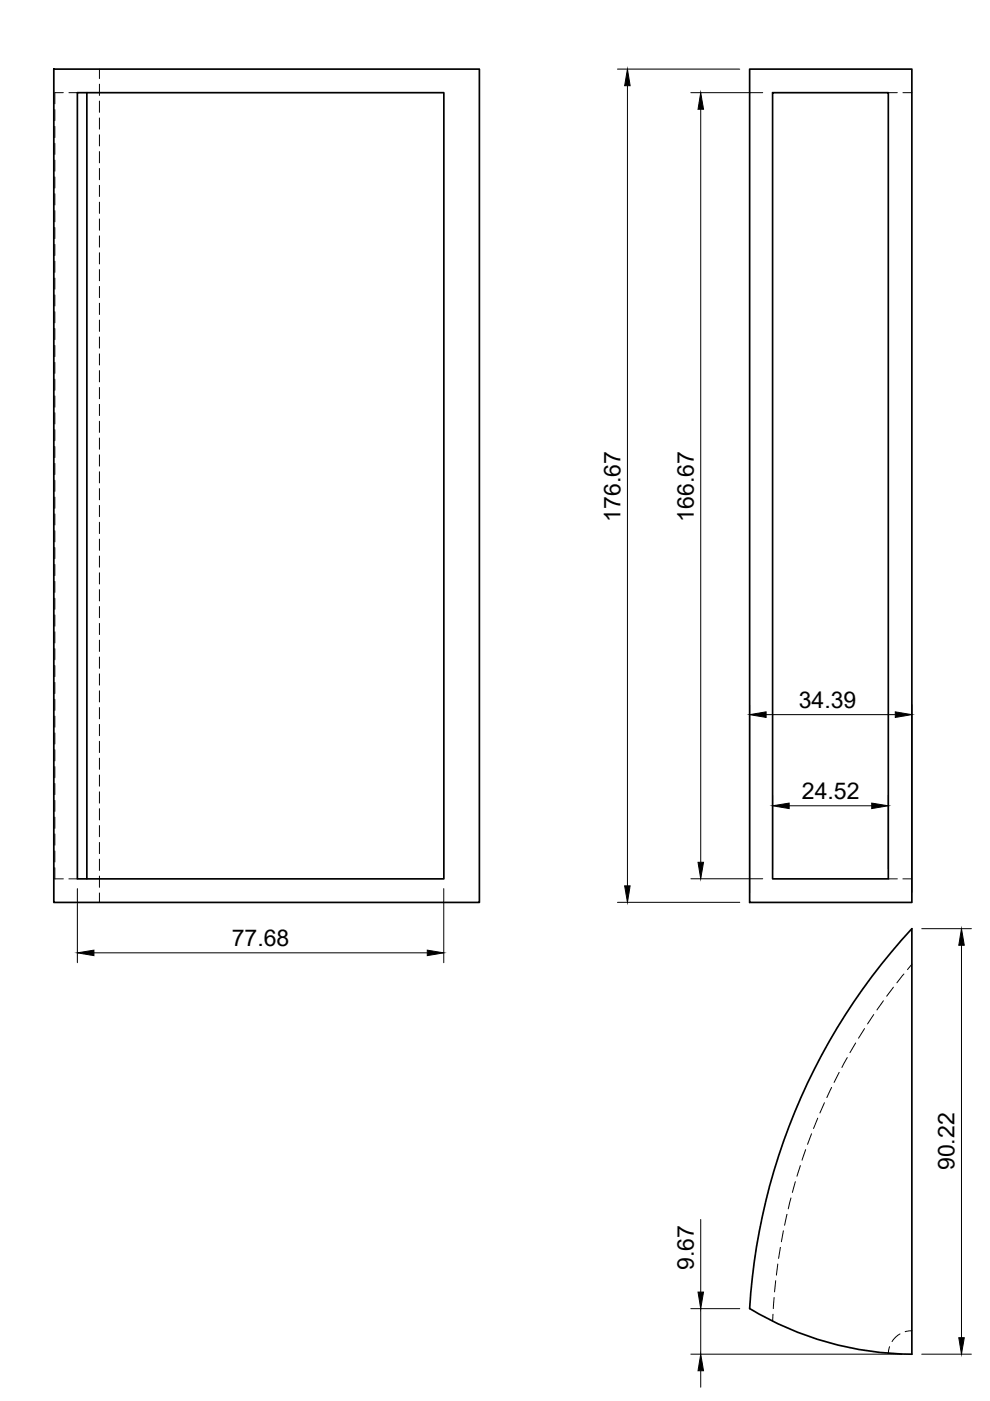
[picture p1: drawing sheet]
<svg xmlns="http://www.w3.org/2000/svg" width="210mm" height="297mm" viewBox="0 0 210 297" stroke-linecap="round" stroke-linejoin="round" font-family="sans-serif">
<!-- layer: Visible -->
<path d="M11.4 14.7h90.2v176.6h-90.2zM16.4 19.6h77.7v166.7h-77.7zM18.4 19.6v166.7M158.9 14.7h34.4v176.6h-34.4zM163.8 19.6h24.5v166.7h-24.5zM158.9 277.5a130.3 130.3 0 0 1 34.4-80.6v90.2M159 277.4a67.4 67.4 0 0 0 34.3 9.7" fill="none" stroke="#000" stroke-width=".36"/>
<!-- layer: Hidden -->
<g fill="none" stroke="#000" stroke-width=".21">
<path d="M13.4 19.6h-1.8v2.4M14.6 19.6h1.8M21.1 14.7v2M21.1 17.9v2.3M188.3 19.6h1.9M191.4 19.6h1.9M11.6 23.2v2.4M11.6 26.8v2.4M11.6 30.4v2.4M11.6 33.9v2.4M11.6 37.5v2.4M21.1 21.4v2.4"/>
<path d="M21.1 25v2.4M21.1 28.6v2.4M21.1 32.1v2.4M21.1 35.7v2.4M21.1 39.3v2.4M11.6 41.1v2.4M11.6 44.6v2.4M11.6 48.2v2.4M11.6 51.8v2.4M11.6 55.4v2.3M11.6 58.9v2.4M21.1 42.9v2.3"/>
<path d="M21.1 46.4v2.4M21.1 50v2.4M21.1 53.6v2.4M21.1 57.2v2.3M11.6 62.5v2.4M11.6 66.1v2.4M11.6 69.6v2.4M11.6 73.2v2.4M11.6 76.8v2.4M21.1 60.7v2.4M21.1 64.3v2.4M21.1 67.9v2.4"/>
<path d="M21.1 71.4v2.4M21.1 75v2.4M21.1 78.6v2.4M11.6 80.4v2.3M11.6 83.9v2.4M11.6 87.5v2.4M11.6 91.1v2.4M11.6 94.7v2.3M11.6 98.2v2.4M21.1 82.2v2.3M21.1 85.7v2.4M21.1 89.3v2.4"/>
<path d="M21.1 92.9v2.4M21.1 96.4v2.4M11.6 101.8v2.4M11.6 105.4v2.4M11.6 109v2.3M11.6 112.5v2.4M11.6 116.1v2.4M11.6 119.7v2.4M21.1 100v2.4M21.1 103.6v2.4M21.1 107.2v2.3M21.1 110.7v2.4"/>
<path d="M21.1 114.3v2.4M21.1 117.9v2.4M11.6 123.2v2.4M11.6 126.8v2.4M11.6 130.4v2.4M11.6 133.9v2.4M11.6 137.5v2.4M21.1 121.4v2.4M21.1 125v2.4M21.1 128.6v2.4M21.1 132.2v2.3M21.1 135.7v2.4"/>
<path d="M21.1 139.3v2.4M11.6 141.1v2.4M11.6 144.7v2.4M11.6 148.2v2.4M11.6 151.8v2.4M11.6 155.4v2.4M11.6 158.9v2.4M21.1 142.9v2.4M21.1 146.5v2.3M21.1 150v2.4M21.1 153.6v2.4M21.1 157.2v2.4"/>
<path d="M11.6 162.5v2.4M11.6 166.1v2.4M11.6 169.7v2.3M11.6 173.2v2.4M11.6 176.8v2.4M21.1 160.7v2.4M21.1 164.3v2.4M21.1 167.9v2.4M21.1 171.5v2.3M21.1 175v2.4M21.1 178.6v2.4M11.6 184v2.3h1.8"/>
<path d="M11.6 180.4v2.4M14.6 186.3h1.8M21.1 182.2v2.4M21.1 185.7v2.4M21.1 189.3v2M188.3 186.3h1.9M191.4 186.3h1.9M183.3 218.1l-1.3 2M185.3 215.1l-1.4 2M187.3 212.2l-1.4 1.9M189.4 209.3l-1.4 1.9M191.6 206.5l-1.4 1.9"/>
<path d="M193.3 204.4l-.9 1.2M173.4 237.1l-.9 2.2M174.8 233.8l-1 2.2M176.3 230.6l-1 2.1M177.9 227.4l-1.1 2.1M179.6 224.2l-1.1 2.1M181.4 221.1l-1.2 2.1M166.9 257.5l-.6 2.3M167.7 254l-.6 2.3M168.6 250.5l-.6 2.3M169.7 247.1l-.7 2.3M170.8 243.7l-.7 2.3"/>
<path d="M172.1 240.4l-.9 2.2M163.9 278.6l-.1 1.5M164.1 275.1l-.1 2.4M164.5 271.5l-.3 2.4M164.9 268l-.3 2.3M165.5 264.5l-.4 2.3M166.1 260.9l-.4 2.4M188.6 285.5l-.3 1.4M190.8 282.8l-.9 .7-.8 .9M193.3 282.1l-1.4 .2"/>
</g>
<!-- layer: FD_Dimensions -->
<g fill="none" stroke="#000" stroke-width=".21">
<path d="M130.9 14.7h25.9M133 18.2v169.6M146.5 19.6h15.2M148.6 23.2v159.6M158.9 149.4v39.8M162.4 151.5h27.4M193.3 149.4v39.8M163.8 168.7v15.5M167.3 170.8h17.5M188.3 168.7v15.5M16.4 188.4v15.7M94.1 188.4v15.7"/>
<path d="M130.9 191.3h25.9M146.5 186.3h15.2M195.4 196.9h10.6M19.9 202h70.7M203.9 200.4v83.2M148.6 258.6v15.3M146.5 277.5h10.3M148.6 277.5v9.6M146.5 287.1h44.7M148.6 290.6v3.5M195.4 287.1h10.6"/>
</g>
<g fill="#000" stroke="#000" stroke-width=".21">
<path d="M133 14.7l.6 3.5h-1.2zM148.6 19.6l.6 3.6h-1.2zM158.9 151.5l3.5-.6v1.2zM189.8 150.9l3.5 .6-3.5 .6zM163.8 170.8l3.5-.5v1.1zM184.8 170.3l3.5 .5-3.5 .6zM132.4 187.8h1.2l-.6 3.5zM148 182.8h1.2l-.6 3.5zM16.4 202l3.5-.5v1.1zM90.6 201.5l3.5 .5-3.5 .6zM203.9 196.9l.5 3.5h-1.1zM148 273.9h1.2l-.6 3.6z"/>
<path d="M148.6 287.1l.6 3.5h-1.2zM203.3 283.6h1.1l-.5 3.5z"/>
</g>
<g font-size="4.9">
<text x="131.6" y="110.6" transform="rotate(-90 131.6 110.6)">176.67</text>
<text x="147.1" y="110.6" transform="rotate(-90 147.1 110.6)">166.67</text>
<text x="169.4" y="150.1">34.39</text>
<text x="170" y="169.4">24.52</text>
<text x="49.1" y="200.6">77.68</text>
<text x="202.4" y="248.1" transform="rotate(-90 202.4 248.1)">90.22</text>
<text x="147.1" y="269.2" transform="rotate(-90 147.1 269.2)">9.67</text>
</g>
</svg>
